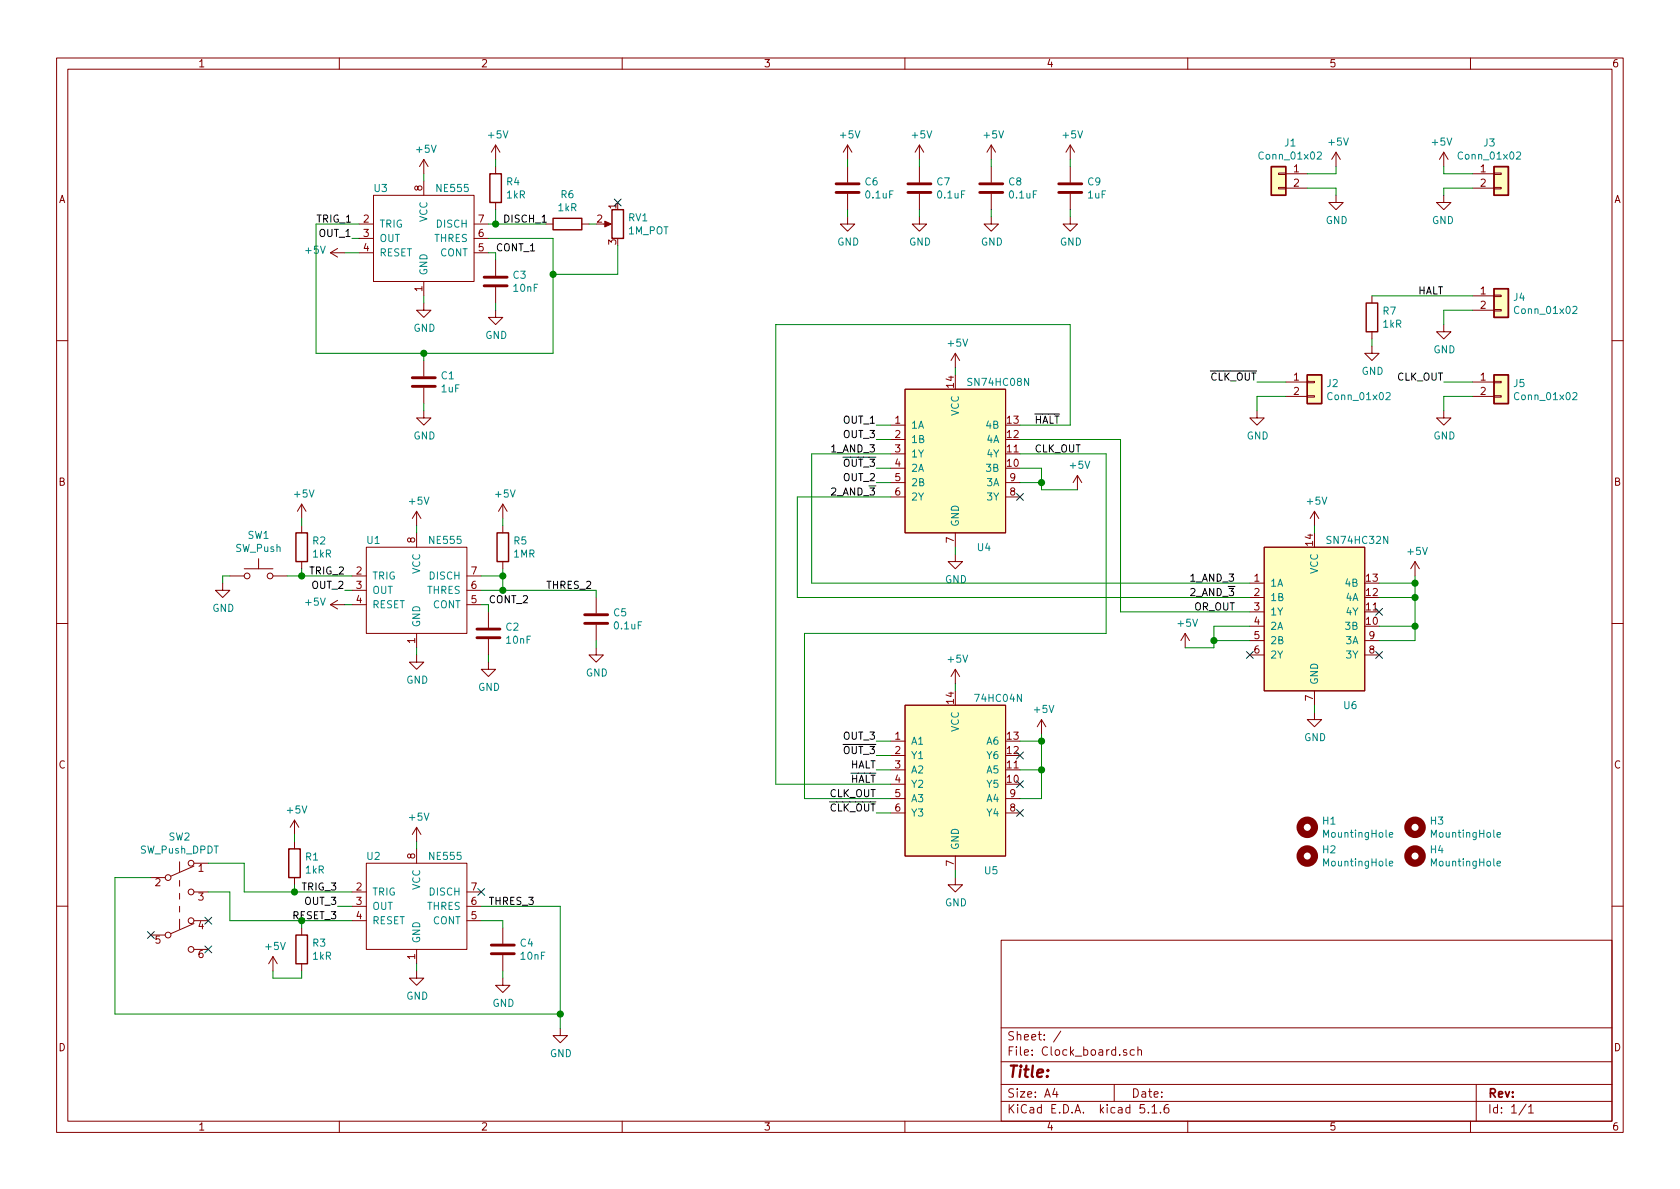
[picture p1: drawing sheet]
EESchema Schematic File Version 4
EELAYER 30 0
EELAYER END
$Descr A4 11693 8268
encoding utf-8
Sheet 1 1
Title ""
Date ""
Rev ""
Comp ""
Comment1 ""
Comment2 ""
Comment3 ""
Comment4 ""
$EndDescr
$Comp
L Chinesium:NE555 U3
U 1 1
P 2950 1650
F 0 "U3" H 2650 2000 50  0000 C CNN
F 1 "NE555" H 3150 2000 50  0000 C CNN
F 2 "Package_DIP:DIP-8_W7.62mm" H 2950 1650 50  0001 C CNN
F 3 "https://datasheet.lcsc.com/szlcsc/1912111437_HGSEMI-NE555N_C398063.pdf" H 2950 1650 50  0001 C CNN
F 4 "NE555N" H 2950 1650 50  0001 C CNN "Mfr Part #"
F 5 "LCSC" H 2950 1650 50  0001 C CNN "Supplier"
F 6 "C398063" H 2950 1650 50  0001 C CNN "Supplier Part #"
	1    2950 1650
	1    0    0    -1  
$EndComp
$Comp
L Connector_Generic:Conn_01x02 J1
U 1 1
P 8900 1200
F 0 "J1" H 8818 1417 50  0000 C CNN
F 1 "Conn_01x02" H 8818 1326 50  0000 C CNN
F 2 "Connector_PinHeader_2.54mm:PinHeader_1x02_P2.54mm_Vertical" H 8900 1200 50  0001 C CNN
F 3 "~" H 8900 1200 50  0001 C CNN
	1    8900 1200
	-1   0    0    -1  
$EndComp
$Comp
L power:+5V #PWR0101
U 1 1
P 9300 1150
F 0 "#PWR0101" H 9300 1000 50  0001 C CNN
F 1 "+5V" H 9315 1323 50  0000 C CNN
F 2 "" H 9300 1150 50  0001 C CNN
F 3 "" H 9300 1150 50  0001 C CNN
	1    9300 1150
	1    0    0    -1  
$EndComp
$Comp
L power:GND #PWR0102
U 1 1
P 9300 1350
F 0 "#PWR0102" H 9300 1100 50  0001 C CNN
F 1 "GND" H 9305 1177 50  0000 C CNN
F 2 "" H 9300 1350 50  0001 C CNN
F 3 "" H 9300 1350 50  0001 C CNN
	1    9300 1350
	1    0    0    -1  
$EndComp
Wire Wire Line
	9300 1350 9300 1300
Wire Wire Line
	9300 1300 9100 1300
Wire Wire Line
	9300 1150 9300 1200
Wire Wire Line
	9300 1200 9100 1200
$Comp
L power:+5V #PWR0103
U 1 1
P 2950 1200
F 0 "#PWR0103" H 2950 1050 50  0001 C CNN
F 1 "+5V" H 2965 1373 50  0000 C CNN
F 2 "" H 2950 1200 50  0001 C CNN
F 3 "" H 2950 1200 50  0001 C CNN
	1    2950 1200
	1    0    0    -1  
$EndComp
Wire Wire Line
	2950 1200 2950 1250
$Comp
L power:GND #PWR0104
U 1 1
P 2950 2100
F 0 "#PWR0104" H 2950 1850 50  0001 C CNN
F 1 "GND" H 2955 1927 50  0000 C CNN
F 2 "" H 2950 2100 50  0001 C CNN
F 3 "" H 2950 2100 50  0001 C CNN
	1    2950 2100
	1    0    0    -1  
$EndComp
Wire Wire Line
	2950 2100 2950 2050
Wire Wire Line
	10050 1200 10250 1200
Wire Wire Line
	10050 1150 10050 1200
Wire Wire Line
	10050 1300 10250 1300
Wire Wire Line
	10050 1350 10050 1300
$Comp
L power:GND #PWR0105
U 1 1
P 10050 1350
F 0 "#PWR0105" H 10050 1100 50  0001 C CNN
F 1 "GND" H 10055 1177 50  0000 C CNN
F 2 "" H 10050 1350 50  0001 C CNN
F 3 "" H 10050 1350 50  0001 C CNN
	1    10050 1350
	-1   0    0    -1  
$EndComp
$Comp
L power:+5V #PWR0106
U 1 1
P 10050 1150
F 0 "#PWR0106" H 10050 1000 50  0001 C CNN
F 1 "+5V" H 10065 1323 50  0000 C CNN
F 2 "" H 10050 1150 50  0001 C CNN
F 3 "" H 10050 1150 50  0001 C CNN
	1    10050 1150
	-1   0    0    -1  
$EndComp
$Comp
L Connector_Generic:Conn_01x02 J3
U 1 1
P 10450 1200
F 0 "J3" H 10368 1417 50  0000 C CNN
F 1 "Conn_01x02" H 10368 1326 50  0000 C CNN
F 2 "Connector_PinHeader_2.54mm:PinHeader_1x02_P2.54mm_Vertical" H 10450 1200 50  0001 C CNN
F 3 "~" H 10450 1200 50  0001 C CNN
	1    10450 1200
	1    0    0    -1  
$EndComp
$Comp
L power:+5V #PWR0107
U 1 1
P 2900 3650
F 0 "#PWR0107" H 2900 3500 50  0001 C CNN
F 1 "+5V" H 2915 3823 50  0000 C CNN
F 2 "" H 2900 3650 50  0001 C CNN
F 3 "" H 2900 3650 50  0001 C CNN
	1    2900 3650
	1    0    0    -1  
$EndComp
Wire Wire Line
	2900 3650 2900 3700
$Comp
L power:GND #PWR0108
U 1 1
P 2900 4550
F 0 "#PWR0108" H 2900 4300 50  0001 C CNN
F 1 "GND" H 2905 4377 50  0000 C CNN
F 2 "" H 2900 4550 50  0001 C CNN
F 3 "" H 2900 4550 50  0001 C CNN
	1    2900 4550
	1    0    0    -1  
$EndComp
Wire Wire Line
	2900 4550 2900 4500
$Comp
L power:+5V #PWR0109
U 1 1
P 2900 5850
F 0 "#PWR0109" H 2900 5700 50  0001 C CNN
F 1 "+5V" H 2915 6023 50  0000 C CNN
F 2 "" H 2900 5850 50  0001 C CNN
F 3 "" H 2900 5850 50  0001 C CNN
	1    2900 5850
	1    0    0    -1  
$EndComp
Wire Wire Line
	2900 5850 2900 5900
$Comp
L power:GND #PWR0110
U 1 1
P 2900 6750
F 0 "#PWR0110" H 2900 6500 50  0001 C CNN
F 1 "GND" H 2905 6577 50  0000 C CNN
F 2 "" H 2900 6750 50  0001 C CNN
F 3 "" H 2900 6750 50  0001 C CNN
	1    2900 6750
	1    0    0    -1  
$EndComp
Wire Wire Line
	2900 6750 2900 6700
Wire Wire Line
	2500 1550 2200 1550
Wire Wire Line
	2200 1550 2200 2450
Wire Wire Line
	2200 2450 2950 2450
Wire Wire Line
	3850 2450 3850 1900
Wire Wire Line
	3850 1650 3400 1650
$Comp
L Device:C C3
U 1 1
P 3450 1950
F 0 "C3" H 3565 1996 50  0000 L CNN
F 1 "10nF" H 3565 1905 50  0000 L CNN
F 2 "Capacitor_THT:C_Disc_D4.7mm_W2.5mm_P5.00mm" H 3488 1800 50  0001 C CNN
F 3 "~" H 3450 1950 50  0001 C CNN
F 4 "CD1H103KC94ER1D000" H 3450 1950 50  0001 C CNN "Mfr Part #"
F 5 "LCSC" H 3450 1950 50  0001 C CNN "Supplier"
F 6 "C263180" H 3450 1950 50  0001 C CNN "Supplier Part #"
	1    3450 1950
	1    0    0    -1  
$EndComp
Wire Wire Line
	3400 1750 3450 1750
Wire Wire Line
	3450 1750 3450 1800
$Comp
L power:GND #PWR0111
U 1 1
P 3450 2150
F 0 "#PWR0111" H 3450 1900 50  0001 C CNN
F 1 "GND" H 3455 1977 50  0000 C CNN
F 2 "" H 3450 2150 50  0001 C CNN
F 3 "" H 3450 2150 50  0001 C CNN
	1    3450 2150
	1    0    0    -1  
$EndComp
Wire Wire Line
	3450 2150 3450 2100
Text Label 3450 1750 0    50   ~ 0
CONT_1
Text Label 2200 1550 0    50   ~ 0
TRIG_1
Wire Wire Line
	2950 2500 2950 2450
Connection ~ 2950 2450
Wire Wire Line
	2950 2450 3850 2450
$Comp
L power:GND #PWR0112
U 1 1
P 2950 2850
F 0 "#PWR0112" H 2950 2600 50  0001 C CNN
F 1 "GND" H 2955 2677 50  0000 C CNN
F 2 "" H 2950 2850 50  0001 C CNN
F 3 "" H 2950 2850 50  0001 C CNN
	1    2950 2850
	1    0    0    -1  
$EndComp
Wire Wire Line
	2950 2850 2950 2800
$Comp
L Device:R R4
U 1 1
P 3450 1300
F 0 "R4" H 3520 1346 50  0000 L CNN
F 1 "1kR" H 3520 1255 50  0000 L CNN
F 2 "Resistor_THT:R_Axial_DIN0207_L6.3mm_D2.5mm_P7.62mm_Horizontal" V 3380 1300 50  0001 C CNN
F 3 "~" H 3450 1300 50  0001 C CNN
	1    3450 1300
	1    0    0    -1  
$EndComp
Wire Wire Line
	3400 1550 3450 1550
Wire Wire Line
	3450 1550 3450 1450
$Comp
L Device:R_POT RV1
U 1 1
P 4300 1550
F 0 "RV1" H 4230 1596 50  0000 R CNN
F 1 "1M_POT" H 4230 1505 50  0000 R CNN
F 2 "Potentiometer_THT:Potentiometer_Runtron_RM-065_Vertical" H 4300 1550 50  0001 C CNN
F 3 "~" H 4300 1550 50  0001 C CNN
	1    4300 1550
	-1   0    0    -1  
$EndComp
$Comp
L Device:R R6
U 1 1
P 3950 1550
F 0 "R6" V 3743 1550 50  0000 C CNN
F 1 "1kR" V 3834 1550 50  0000 C CNN
F 2 "Resistor_THT:R_Axial_DIN0207_L6.3mm_D2.5mm_P7.62mm_Horizontal" V 3880 1550 50  0001 C CNN
F 3 "~" H 3950 1550 50  0001 C CNN
	1    3950 1550
	0    1    1    0   
$EndComp
$Comp
L power:+5V #PWR0113
U 1 1
P 3450 1100
F 0 "#PWR0113" H 3450 950 50  0001 C CNN
F 1 "+5V" H 3465 1273 50  0000 C CNN
F 2 "" H 3450 1100 50  0001 C CNN
F 3 "" H 3450 1100 50  0001 C CNN
	1    3450 1100
	1    0    0    -1  
$EndComp
Wire Wire Line
	3450 1100 3450 1150
Text Label 3500 1550 0    50   ~ 0
DISCH_1
Connection ~ 3450 1550
Wire Wire Line
	3450 1550 3800 1550
Wire Wire Line
	4150 1550 4100 1550
NoConn ~ 4300 1400
Wire Wire Line
	3850 1900 4300 1900
Wire Wire Line
	4300 1900 4300 1700
Connection ~ 3850 1900
Wire Wire Line
	3850 1900 3850 1650
Text Label 2450 1650 2    50   ~ 0
OUT_1
Wire Wire Line
	2450 1650 2500 1650
$Comp
L power:+5V #PWR0114
U 1 1
P 2400 1750
F 0 "#PWR0114" H 2400 1600 50  0001 C CNN
F 1 "+5V" V 2415 1878 50  0000 L CNN
F 2 "" H 2400 1750 50  0001 C CNN
F 3 "" H 2400 1750 50  0001 C CNN
	1    2400 1750
	0    -1   -1   0   
$EndComp
Wire Wire Line
	2400 1750 2500 1750
$Comp
L Switch:SW_Push SW1
U 1 1
P 1800 4000
F 0 "SW1" H 1800 4285 50  0000 C CNN
F 1 "SW_Push" H 1800 4194 50  0000 C CNN
F 2 "Button_Switch_THT:SW_PUSH_6mm_H5mm" H 1800 4200 50  0001 C CNN
F 3 "~" H 1800 4200 50  0001 C CNN
	1    1800 4000
	1    0    0    -1  
$EndComp
$Comp
L Device:R R2
U 1 1
P 2100 3800
F 0 "R2" H 2170 3846 50  0000 L CNN
F 1 "1kR" H 2170 3755 50  0000 L CNN
F 2 "Resistor_THT:R_Axial_DIN0207_L6.3mm_D2.5mm_P7.62mm_Horizontal" V 2030 3800 50  0001 C CNN
F 3 "~" H 2100 3800 50  0001 C CNN
	1    2100 3800
	1    0    0    -1  
$EndComp
Text Label 2150 4000 0    50   ~ 0
TRIG_2
Wire Wire Line
	2450 4000 2100 4000
Wire Wire Line
	2100 3950 2100 4000
Connection ~ 2100 4000
Wire Wire Line
	2100 4000 2000 4000
$Comp
L power:+5V #PWR0115
U 1 1
P 2100 3600
F 0 "#PWR0115" H 2100 3450 50  0001 C CNN
F 1 "+5V" H 2115 3773 50  0000 C CNN
F 2 "" H 2100 3600 50  0001 C CNN
F 3 "" H 2100 3600 50  0001 C CNN
	1    2100 3600
	1    0    0    -1  
$EndComp
Wire Wire Line
	2100 3600 2100 3650
Text Label 2400 4100 2    50   ~ 0
OUT_2
Wire Wire Line
	2400 4100 2450 4100
$Comp
L power:+5V #PWR0116
U 1 1
P 2400 4200
F 0 "#PWR0116" H 2400 4050 50  0001 C CNN
F 1 "+5V" V 2415 4328 50  0000 L CNN
F 2 "" H 2400 4200 50  0001 C CNN
F 3 "" H 2400 4200 50  0001 C CNN
	1    2400 4200
	0    -1   -1   0   
$EndComp
Wire Wire Line
	2400 4200 2450 4200
Wire Wire Line
	3350 4200 3400 4200
Wire Wire Line
	3400 4200 3400 4250
$Comp
L power:GND #PWR0117
U 1 1
P 3400 4600
F 0 "#PWR0117" H 3400 4350 50  0001 C CNN
F 1 "GND" H 3405 4427 50  0000 C CNN
F 2 "" H 3400 4600 50  0001 C CNN
F 3 "" H 3400 4600 50  0001 C CNN
	1    3400 4600
	1    0    0    -1  
$EndComp
Wire Wire Line
	3400 4600 3400 4550
Text Label 3400 4200 0    50   ~ 0
CONT_2
$Comp
L power:GND #PWR0118
U 1 1
P 1550 4050
F 0 "#PWR0118" H 1550 3800 50  0001 C CNN
F 1 "GND" H 1555 3877 50  0000 C CNN
F 2 "" H 1550 4050 50  0001 C CNN
F 3 "" H 1550 4050 50  0001 C CNN
	1    1550 4050
	1    0    0    -1  
$EndComp
Wire Wire Line
	1550 4050 1550 4000
Wire Wire Line
	1550 4000 1600 4000
Wire Wire Line
	3350 4100 3500 4100
Wire Wire Line
	4150 4100 4150 4150
$Comp
L power:GND #PWR0119
U 1 1
P 4150 4500
F 0 "#PWR0119" H 4150 4250 50  0001 C CNN
F 1 "GND" H 4155 4327 50  0000 C CNN
F 2 "" H 4150 4500 50  0001 C CNN
F 3 "" H 4150 4500 50  0001 C CNN
	1    4150 4500
	1    0    0    -1  
$EndComp
Wire Wire Line
	4150 4500 4150 4450
Text Label 3800 4100 0    50   ~ 0
THRES_2
Wire Wire Line
	3350 4000 3500 4000
Wire Wire Line
	3500 4000 3500 4100
Connection ~ 3500 4100
Wire Wire Line
	3500 4100 4150 4100
$Comp
L Device:R R5
U 1 1
P 3500 3800
F 0 "R5" H 3570 3846 50  0000 L CNN
F 1 "1MR" H 3570 3755 50  0000 L CNN
F 2 "Resistor_THT:R_Axial_DIN0207_L6.3mm_D2.5mm_P7.62mm_Horizontal" V 3430 3800 50  0001 C CNN
F 3 "~" H 3500 3800 50  0001 C CNN
	1    3500 3800
	1    0    0    -1  
$EndComp
Wire Wire Line
	3500 4000 3500 3950
Connection ~ 3500 4000
$Comp
L power:+5V #PWR0120
U 1 1
P 3500 3600
F 0 "#PWR0120" H 3500 3450 50  0001 C CNN
F 1 "+5V" H 3515 3773 50  0000 C CNN
F 2 "" H 3500 3600 50  0001 C CNN
F 3 "" H 3500 3600 50  0001 C CNN
	1    3500 3600
	1    0    0    -1  
$EndComp
Wire Wire Line
	3500 3600 3500 3650
Text Label 2350 6300 2    50   ~ 0
OUT_3
Wire Wire Line
	2350 6300 2450 6300
$Comp
L power:GND #PWR0121
U 1 1
P 3500 6800
F 0 "#PWR0121" H 3500 6550 50  0001 C CNN
F 1 "GND" H 3505 6627 50  0000 C CNN
F 2 "" H 3500 6800 50  0001 C CNN
F 3 "" H 3500 6800 50  0001 C CNN
	1    3500 6800
	1    0    0    -1  
$EndComp
Wire Wire Line
	3500 6800 3500 6750
Wire Wire Line
	3500 6450 3500 6400
Wire Wire Line
	3500 6400 3350 6400
Text Label 2350 6400 2    50   ~ 0
RESET_3
Text Label 2350 6200 2    50   ~ 0
TRIG_3
Wire Wire Line
	3350 6300 3900 6300
Wire Wire Line
	3900 6300 3900 7050
Text Label 3400 6300 0    50   ~ 0
THRES_3
NoConn ~ 3350 6200
$Comp
L Device:R R3
U 1 1
P 2100 6600
F 0 "R3" H 2170 6646 50  0000 L CNN
F 1 "1kR" H 2170 6555 50  0000 L CNN
F 2 "Resistor_THT:R_Axial_DIN0207_L6.3mm_D2.5mm_P7.62mm_Horizontal" V 2030 6600 50  0001 C CNN
F 3 "~" H 2100 6600 50  0001 C CNN
	1    2100 6600
	1    0    0    -1  
$EndComp
$Comp
L Device:R R1
U 1 1
P 2050 6000
F 0 "R1" H 2120 6046 50  0000 L CNN
F 1 "1kR" H 2120 5955 50  0000 L CNN
F 2 "Resistor_THT:R_Axial_DIN0207_L6.3mm_D2.5mm_P7.62mm_Horizontal" V 1980 6000 50  0001 C CNN
F 3 "~" H 2050 6000 50  0001 C CNN
	1    2050 6000
	1    0    0    -1  
$EndComp
Connection ~ 2050 6200
Wire Wire Line
	2050 6200 2450 6200
Wire Wire Line
	2050 6150 2050 6200
Wire Wire Line
	2100 6450 2100 6400
Connection ~ 2100 6400
Wire Wire Line
	2100 6400 2450 6400
$Comp
L power:+5V #PWR0122
U 1 1
P 1900 6750
F 0 "#PWR0122" H 1900 6600 50  0001 C CNN
F 1 "+5V" H 1915 6923 50  0000 C CNN
F 2 "" H 1900 6750 50  0001 C CNN
F 3 "" H 1900 6750 50  0001 C CNN
	1    1900 6750
	1    0    0    -1  
$EndComp
Wire Wire Line
	1900 6750 1900 6800
Wire Wire Line
	1900 6800 2100 6800
Wire Wire Line
	2100 6800 2100 6750
$Comp
L power:+5V #PWR0123
U 1 1
P 2050 5800
F 0 "#PWR0123" H 2050 5650 50  0001 C CNN
F 1 "+5V" H 2065 5973 50  0000 C CNN
F 2 "" H 2050 5800 50  0001 C CNN
F 3 "" H 2050 5800 50  0001 C CNN
	1    2050 5800
	1    0    0    -1  
$EndComp
Wire Wire Line
	2050 5800 2050 5850
Text Label 6100 2950 2    50   ~ 0
OUT_1
$Comp
L Logic:SN74HC08N U4
U 1 1
P 6650 3350
F 0 "U4" H 6850 2900 50  0000 C CNN
F 1 "SN74HC08N" H 6950 4050 50  0000 C CNN
F 2 "Package_DIP:DIP-14_W7.62mm" H 6650 3350 50  0001 C CNN
F 3 "https://datasheet.lcsc.com/szlcsc/1810081044_Texas-Instruments-SN74HC08N_C2887.pdf" H 6650 3350 50  0001 C CNN
F 4 "SN74HC08N" H 6650 3350 50  0001 C CNN "Mfr Part #"
F 5 "LCSC" H 6650 3350 50  0001 C CNN "Supplier"
F 6 "C2887" H 6650 3350 50  0001 C CNN "Supplier Part #"
	1    6650 3350
	1    0    0    -1  
$EndComp
$Comp
L Logic:SN74HC32N U6
U 1 1
P 9150 4450
F 0 "U6" H 9400 4000 50  0000 C CNN
F 1 "SN74HC32N" H 9450 5150 50  0000 C CNN
F 2 "Package_DIP:DIP-14_W7.62mm" H 9150 4450 50  0001 C CNN
F 3 "https://datasheet.lcsc.com/szlcsc/1810201813_Texas-Instruments-SN74HC32N_C2894.pdf" H 9150 4450 50  0001 C CNN
F 4 "SN74HC32N" H 9150 4450 50  0001 C CNN "Mfr Part #"
F 5 "LCSC" H 9150 4450 50  0001 C CNN "Supplier"
F 6 "C2894" H 9150 4450 50  0001 C CNN "Supplier Part #"
	1    9150 4450
	1    0    0    -1  
$EndComp
Wire Wire Line
	6100 2950 6200 2950
Wire Wire Line
	6100 3050 6200 3050
$Comp
L power:+5V #PWR0124
U 1 1
P 6650 2550
F 0 "#PWR0124" H 6650 2400 50  0001 C CNN
F 1 "+5V" H 6665 2723 50  0000 C CNN
F 2 "" H 6650 2550 50  0001 C CNN
F 3 "" H 6650 2550 50  0001 C CNN
	1    6650 2550
	1    0    0    -1  
$EndComp
Wire Wire Line
	6650 2550 6650 2600
$Comp
L power:GND #PWR0125
U 1 1
P 6650 3850
F 0 "#PWR0125" H 6650 3600 50  0001 C CNN
F 1 "GND" H 6655 3677 50  0000 C CNN
F 2 "" H 6650 3850 50  0001 C CNN
F 3 "" H 6650 3850 50  0001 C CNN
	1    6650 3850
	1    0    0    -1  
$EndComp
Wire Wire Line
	6650 3850 6650 3800
$Comp
L power:GND #PWR0126
U 1 1
P 6650 6100
F 0 "#PWR0126" H 6650 5850 50  0001 C CNN
F 1 "GND" H 6655 5927 50  0000 C CNN
F 2 "" H 6650 6100 50  0001 C CNN
F 3 "" H 6650 6100 50  0001 C CNN
	1    6650 6100
	1    0    0    -1  
$EndComp
Wire Wire Line
	6650 6100 6650 6050
$Comp
L power:+5V #PWR0127
U 1 1
P 6650 4750
F 0 "#PWR0127" H 6650 4600 50  0001 C CNN
F 1 "+5V" H 6665 4923 50  0000 C CNN
F 2 "" H 6650 4750 50  0001 C CNN
F 3 "" H 6650 4750 50  0001 C CNN
	1    6650 4750
	1    0    0    -1  
$EndComp
Wire Wire Line
	6650 4750 6650 4800
$Comp
L Device:C C6
U 1 1
P 5900 1300
F 0 "C6" H 6015 1346 50  0000 L CNN
F 1 "0.1uF" H 6015 1255 50  0000 L CNN
F 2 "Capacitor_THT:C_Disc_D4.7mm_W2.5mm_P5.00mm" H 5938 1150 50  0001 C CNN
F 3 "~" H 5900 1300 50  0001 C CNN
F 4 "CD1H104MC9BEF4D000" H 5900 1300 50  0001 C CNN "Mfr Part #"
F 5 "LCSC" H 5900 1300 50  0001 C CNN "Supplier"
F 6 "C263185" H 5900 1300 50  0001 C CNN "Supplier Part #"
	1    5900 1300
	1    0    0    -1  
$EndComp
$Comp
L power:+5V #PWR0128
U 1 1
P 5900 1100
F 0 "#PWR0128" H 5900 950 50  0001 C CNN
F 1 "+5V" H 5915 1273 50  0000 C CNN
F 2 "" H 5900 1100 50  0001 C CNN
F 3 "" H 5900 1100 50  0001 C CNN
	1    5900 1100
	1    0    0    -1  
$EndComp
$Comp
L power:GND #PWR0129
U 1 1
P 5900 1500
F 0 "#PWR0129" H 5900 1250 50  0001 C CNN
F 1 "GND" H 5905 1327 50  0000 C CNN
F 2 "" H 5900 1500 50  0001 C CNN
F 3 "" H 5900 1500 50  0001 C CNN
	1    5900 1500
	1    0    0    -1  
$EndComp
Wire Wire Line
	5900 1500 5900 1450
Wire Wire Line
	5900 1150 5900 1100
$Comp
L power:+5V #PWR0130
U 1 1
P 6400 1100
F 0 "#PWR0130" H 6400 950 50  0001 C CNN
F 1 "+5V" H 6415 1273 50  0000 C CNN
F 2 "" H 6400 1100 50  0001 C CNN
F 3 "" H 6400 1100 50  0001 C CNN
	1    6400 1100
	1    0    0    -1  
$EndComp
$Comp
L power:GND #PWR0131
U 1 1
P 6400 1500
F 0 "#PWR0131" H 6400 1250 50  0001 C CNN
F 1 "GND" H 6405 1327 50  0000 C CNN
F 2 "" H 6400 1500 50  0001 C CNN
F 3 "" H 6400 1500 50  0001 C CNN
	1    6400 1500
	1    0    0    -1  
$EndComp
Wire Wire Line
	6400 1500 6400 1450
Wire Wire Line
	6400 1150 6400 1100
$Comp
L power:+5V #PWR0132
U 1 1
P 6900 1100
F 0 "#PWR0132" H 6900 950 50  0001 C CNN
F 1 "+5V" H 6915 1273 50  0000 C CNN
F 2 "" H 6900 1100 50  0001 C CNN
F 3 "" H 6900 1100 50  0001 C CNN
	1    6900 1100
	1    0    0    -1  
$EndComp
$Comp
L power:GND #PWR0133
U 1 1
P 6900 1500
F 0 "#PWR0133" H 6900 1250 50  0001 C CNN
F 1 "GND" H 6905 1327 50  0000 C CNN
F 2 "" H 6900 1500 50  0001 C CNN
F 3 "" H 6900 1500 50  0001 C CNN
	1    6900 1500
	1    0    0    -1  
$EndComp
Wire Wire Line
	6900 1500 6900 1450
Wire Wire Line
	6900 1150 6900 1100
$Comp
L power:+5V #PWR0134
U 1 1
P 9150 3650
F 0 "#PWR0134" H 9150 3500 50  0001 C CNN
F 1 "+5V" H 9165 3823 50  0000 C CNN
F 2 "" H 9150 3650 50  0001 C CNN
F 3 "" H 9150 3650 50  0001 C CNN
	1    9150 3650
	1    0    0    -1  
$EndComp
Wire Wire Line
	9150 3700 9150 3650
$Comp
L power:GND #PWR0135
U 1 1
P 9150 4950
F 0 "#PWR0135" H 9150 4700 50  0001 C CNN
F 1 "GND" H 9155 4777 50  0000 C CNN
F 2 "" H 9150 4950 50  0001 C CNN
F 3 "" H 9150 4950 50  0001 C CNN
	1    9150 4950
	1    0    0    -1  
$EndComp
Wire Wire Line
	9150 4950 9150 4900
Text Label 6100 3150 2    50   ~ 0
1_AND_3
$Comp
L Logic:74HC04N U5
U 1 1
P 6650 5400
F 0 "U5" H 6900 4750 50  0000 C CNN
F 1 "74HC04N" H 6950 5950 50  0000 C CNN
F 2 "Package_DIP:DIP-14_W7.62mm" H 6400 4650 50  0001 C CNN
F 3 "https://datasheet.lcsc.com/szlcsc/2004021807_HGSEMI-74HC04N_C507192.pdf" H 6400 4650 50  0001 C CNN
F 4 "74HC04N" H 6650 5400 50  0001 C CNN "Mfr Part #"
F 5 "LCSC" H 6650 5400 50  0001 C CNN "Supplier"
F 6 "C507192" H 6650 5400 50  0001 C CNN "Supplier Part #"
	1    6650 5400
	1    0    0    -1  
$EndComp
Wire Wire Line
	6100 3350 6200 3350
Wire Wire Line
	6100 3250 6200 3250
Text Label 6100 3050 2    50   ~ 0
OUT_3
Text Label 6100 5150 2    50   ~ 0
OUT_3
Wire Wire Line
	6100 5150 6200 5150
Text Label 6100 5250 2    50   ~ 0
~OUT_3
Wire Wire Line
	6100 5250 6200 5250
Text Label 6100 3250 2    50   ~ 0
~OUT_3
Text Label 6100 3350 2    50   ~ 0
OUT_2
Text Label 6100 3450 2    50   ~ 0
2_AND_~3
Text Label 8600 4050 2    50   ~ 0
1_AND_3
Text Label 8600 4150 2    50   ~ 0
2_AND_~3
Text Label 8600 4250 2    50   ~ 0
OR_OUT
Wire Wire Line
	5650 3150 5650 4050
Wire Wire Line
	5650 3150 6200 3150
Wire Wire Line
	5650 4050 8700 4050
Wire Wire Line
	5550 4150 5550 3450
Wire Wire Line
	5550 3450 6200 3450
Wire Wire Line
	5550 4150 8700 4150
$Comp
L Connector_Generic:Conn_01x02 J4
U 1 1
P 10450 2050
F 0 "J4" H 10530 2042 50  0000 L CNN
F 1 "Conn_01x02" H 10530 1951 50  0000 L CNN
F 2 "Connector_PinHeader_2.54mm:PinHeader_1x02_P2.54mm_Vertical" H 10450 2050 50  0001 C CNN
F 3 "~" H 10450 2050 50  0001 C CNN
	1    10450 2050
	1    0    0    -1  
$EndComp
$Comp
L power:GND #PWR0136
U 1 1
P 10050 2250
F 0 "#PWR0136" H 10050 2000 50  0001 C CNN
F 1 "GND" H 10055 2077 50  0000 C CNN
F 2 "" H 10050 2250 50  0001 C CNN
F 3 "" H 10050 2250 50  0001 C CNN
	1    10050 2250
	1    0    0    -1  
$EndComp
Wire Wire Line
	10050 2250 10050 2150
Wire Wire Line
	10050 2150 10250 2150
Text Label 10050 2050 2    50   ~ 0
HALT
Text Label 6100 5350 2    50   ~ 0
HALT
Text Label 6100 5450 2    50   ~ 0
~HALT
Wire Wire Line
	6100 5350 6200 5350
Wire Wire Line
	7800 4250 7800 3050
Wire Wire Line
	7800 3050 7100 3050
Wire Wire Line
	7800 4250 8700 4250
Text Label 7200 2950 0    50   ~ 0
~HALT
Wire Wire Line
	5400 5450 5400 2250
Wire Wire Line
	7450 2250 7450 2950
Wire Wire Line
	5400 5450 6200 5450
Wire Wire Line
	7100 2950 7450 2950
Wire Wire Line
	5400 2250 7450 2250
Text Label 7200 3150 0    50   ~ 0
CLK_OUT
Text Label 6100 5550 2    50   ~ 0
CLK_OUT
Text Label 6100 5650 2    50   ~ 0
~CLK_OUT
Wire Wire Line
	6100 5650 6200 5650
Wire Wire Line
	5600 5550 5600 4400
Wire Wire Line
	5600 4400 7700 4400
Wire Wire Line
	7700 4400 7700 3150
Wire Wire Line
	7100 3150 7700 3150
Wire Wire Line
	5600 5550 6200 5550
$Comp
L Connector_Generic:Conn_01x02 J5
U 1 1
P 10450 2650
F 0 "J5" H 10530 2642 50  0000 L CNN
F 1 "Conn_01x02" H 10530 2551 50  0000 L CNN
F 2 "Connector_PinHeader_2.54mm:PinHeader_1x02_P2.54mm_Vertical" H 10450 2650 50  0001 C CNN
F 3 "~" H 10450 2650 50  0001 C CNN
	1    10450 2650
	1    0    0    -1  
$EndComp
Text Label 10050 2650 2    50   ~ 0
CLK_OUT
$Comp
L power:GND #PWR0137
U 1 1
P 10050 2850
F 0 "#PWR0137" H 10050 2600 50  0001 C CNN
F 1 "GND" H 10055 2677 50  0000 C CNN
F 2 "" H 10050 2850 50  0001 C CNN
F 3 "" H 10050 2850 50  0001 C CNN
	1    10050 2850
	1    0    0    -1  
$EndComp
Wire Wire Line
	10050 2850 10050 2750
Wire Wire Line
	10050 2750 10250 2750
Wire Wire Line
	10250 2650 10050 2650
$Comp
L Connector_Generic:Conn_01x02 J2
U 1 1
P 9150 2650
F 0 "J2" H 9230 2642 50  0000 L CNN
F 1 "Conn_01x02" H 9230 2551 50  0000 L CNN
F 2 "Connector_PinHeader_2.54mm:PinHeader_1x02_P2.54mm_Vertical" H 9150 2650 50  0001 C CNN
F 3 "~" H 9150 2650 50  0001 C CNN
	1    9150 2650
	1    0    0    -1  
$EndComp
Text Label 8750 2650 2    50   ~ 0
~CLK_OUT
$Comp
L power:GND #PWR0138
U 1 1
P 8750 2850
F 0 "#PWR0138" H 8750 2600 50  0001 C CNN
F 1 "GND" H 8755 2677 50  0000 C CNN
F 2 "" H 8750 2850 50  0001 C CNN
F 3 "" H 8750 2850 50  0001 C CNN
	1    8750 2850
	1    0    0    -1  
$EndComp
Wire Wire Line
	8750 2850 8750 2750
Wire Wire Line
	8750 2750 8950 2750
Wire Wire Line
	8950 2650 8750 2650
$Comp
L power:+5V #PWR0139
U 1 1
P 7500 3400
F 0 "#PWR0139" H 7500 3250 50  0001 C CNN
F 1 "+5V" H 7515 3573 50  0000 C CNN
F 2 "" H 7500 3400 50  0001 C CNN
F 3 "" H 7500 3400 50  0001 C CNN
	1    7500 3400
	1    0    0    -1  
$EndComp
Wire Wire Line
	7100 3250 7250 3250
Wire Wire Line
	7250 3250 7250 3350
Wire Wire Line
	7250 3400 7500 3400
Wire Wire Line
	7100 3350 7250 3350
Connection ~ 7250 3350
Wire Wire Line
	7250 3350 7250 3400
NoConn ~ 7100 3450
NoConn ~ 7100 5250
NoConn ~ 7100 5450
NoConn ~ 7100 5650
$Comp
L power:+5V #PWR0140
U 1 1
P 7250 5100
F 0 "#PWR0140" H 7250 4950 50  0001 C CNN
F 1 "+5V" H 7265 5273 50  0000 C CNN
F 2 "" H 7250 5100 50  0001 C CNN
F 3 "" H 7250 5100 50  0001 C CNN
	1    7250 5100
	1    0    0    -1  
$EndComp
Wire Wire Line
	7100 5150 7250 5150
Wire Wire Line
	7250 5150 7250 5100
Wire Wire Line
	7250 5150 7250 5350
Wire Wire Line
	7250 5350 7100 5350
Connection ~ 7250 5150
Wire Wire Line
	7250 5350 7250 5550
Wire Wire Line
	7250 5550 7100 5550
Connection ~ 7250 5350
$Comp
L power:+5V #PWR0141
U 1 1
P 8250 4500
F 0 "#PWR0141" H 8250 4350 50  0001 C CNN
F 1 "+5V" H 8265 4673 50  0000 C CNN
F 2 "" H 8250 4500 50  0001 C CNN
F 3 "" H 8250 4500 50  0001 C CNN
	1    8250 4500
	1    0    0    -1  
$EndComp
Wire Wire Line
	8250 4500 8450 4500
Wire Wire Line
	8450 4500 8450 4450
Wire Wire Line
	8450 4350 8700 4350
Wire Wire Line
	8700 4450 8450 4450
Connection ~ 8450 4450
Wire Wire Line
	8450 4450 8450 4350
$Comp
L power:+5V #PWR0142
U 1 1
P 9850 4000
F 0 "#PWR0142" H 9850 3850 50  0001 C CNN
F 1 "+5V" H 9865 4173 50  0000 C CNN
F 2 "" H 9850 4000 50  0001 C CNN
F 3 "" H 9850 4000 50  0001 C CNN
	1    9850 4000
	1    0    0    -1  
$EndComp
Wire Wire Line
	9600 4050 9850 4050
Wire Wire Line
	9850 4050 9850 4000
Wire Wire Line
	9600 4150 9850 4150
Wire Wire Line
	9850 4150 9850 4050
Connection ~ 9850 4050
Wire Wire Line
	9850 4150 9850 4350
Wire Wire Line
	9850 4350 9600 4350
Connection ~ 9850 4150
Wire Wire Line
	9850 4350 9850 4450
Wire Wire Line
	9850 4450 9600 4450
Connection ~ 9850 4350
NoConn ~ 9600 4250
NoConn ~ 9600 4550
NoConn ~ 8700 4550
$Comp
L Device:C C9
U 1 1
P 7450 1300
F 0 "C9" H 7565 1346 50  0000 L CNN
F 1 "1uF" H 7565 1255 50  0000 L CNN
F 2 "Capacitor_THT:C_Disc_D4.7mm_W2.5mm_P5.00mm" H 7488 1150 50  0001 C CNN
F 3 "~" H 7450 1300 50  0001 C CNN
F 4 "CD1H105MC9BEF4E000" H 7450 1300 50  0001 C CNN "Mfr Part #"
F 5 "LCSC" H 7450 1300 50  0001 C CNN "Supplier"
F 6 "C263189" H 7450 1300 50  0001 C CNN "Supplier Part #"
	1    7450 1300
	1    0    0    -1  
$EndComp
$Comp
L power:+5V #PWR0143
U 1 1
P 7450 1100
F 0 "#PWR0143" H 7450 950 50  0001 C CNN
F 1 "+5V" H 7465 1273 50  0000 C CNN
F 2 "" H 7450 1100 50  0001 C CNN
F 3 "" H 7450 1100 50  0001 C CNN
	1    7450 1100
	1    0    0    -1  
$EndComp
Wire Wire Line
	7450 1100 7450 1150
$Comp
L power:GND #PWR0144
U 1 1
P 7450 1500
F 0 "#PWR0144" H 7450 1250 50  0001 C CNN
F 1 "GND" H 7455 1327 50  0000 C CNN
F 2 "" H 7450 1500 50  0001 C CNN
F 3 "" H 7450 1500 50  0001 C CNN
	1    7450 1500
	1    0    0    -1  
$EndComp
Wire Wire Line
	7450 1450 7450 1500
$Comp
L Device:C C1
U 1 1
P 2950 2650
F 0 "C1" H 3065 2696 50  0000 L CNN
F 1 "1uF" H 3065 2605 50  0000 L CNN
F 2 "Capacitor_THT:C_Disc_D4.7mm_W2.5mm_P5.00mm" H 2988 2500 50  0001 C CNN
F 3 "~" H 2950 2650 50  0001 C CNN
F 4 "CD1H105MC9BEF4E000" H 2950 2650 50  0001 C CNN "Mfr Part #"
F 5 "LCSC" H 2950 2650 50  0001 C CNN "Supplier"
F 6 "C263189" H 2950 2650 50  0001 C CNN "Supplier Part #"
	1    2950 2650
	1    0    0    -1  
$EndComp
$Comp
L Device:C C7
U 1 1
P 6400 1300
F 0 "C7" H 6515 1346 50  0000 L CNN
F 1 "0.1uF" H 6515 1255 50  0000 L CNN
F 2 "Capacitor_THT:C_Disc_D4.7mm_W2.5mm_P5.00mm" H 6438 1150 50  0001 C CNN
F 3 "~" H 6400 1300 50  0001 C CNN
F 4 "CD1H104MC9BEF4D000" H 6400 1300 50  0001 C CNN "Mfr Part #"
F 5 "LCSC" H 6400 1300 50  0001 C CNN "Supplier"
F 6 "C263185" H 6400 1300 50  0001 C CNN "Supplier Part #"
	1    6400 1300
	1    0    0    -1  
$EndComp
$Comp
L Device:C C8
U 1 1
P 6900 1300
F 0 "C8" H 7015 1346 50  0000 L CNN
F 1 "0.1uF" H 7015 1255 50  0000 L CNN
F 2 "Capacitor_THT:C_Disc_D4.7mm_W2.5mm_P5.00mm" H 6938 1150 50  0001 C CNN
F 3 "~" H 6900 1300 50  0001 C CNN
F 4 "CD1H104MC9BEF4D000" H 6900 1300 50  0001 C CNN "Mfr Part #"
F 5 "LCSC" H 6900 1300 50  0001 C CNN "Supplier"
F 6 "C263185" H 6900 1300 50  0001 C CNN "Supplier Part #"
	1    6900 1300
	1    0    0    -1  
$EndComp
$Comp
L Device:C C5
U 1 1
P 4150 4300
F 0 "C5" H 4265 4346 50  0000 L CNN
F 1 "0.1uF" H 4265 4255 50  0000 L CNN
F 2 "Capacitor_THT:C_Disc_D4.7mm_W2.5mm_P5.00mm" H 4188 4150 50  0001 C CNN
F 3 "~" H 4150 4300 50  0001 C CNN
F 4 "CD1H104MC9BEF4D000" H 4150 4300 50  0001 C CNN "Mfr Part #"
F 5 "LCSC" H 4150 4300 50  0001 C CNN "Supplier"
F 6 "C263185" H 4150 4300 50  0001 C CNN "Supplier Part #"
	1    4150 4300
	1    0    0    -1  
$EndComp
$Comp
L Device:C C2
U 1 1
P 3400 4400
F 0 "C2" H 3515 4446 50  0000 L CNN
F 1 "10nF" H 3515 4355 50  0000 L CNN
F 2 "Capacitor_THT:C_Disc_D4.7mm_W2.5mm_P5.00mm" H 3438 4250 50  0001 C CNN
F 3 "~" H 3400 4400 50  0001 C CNN
F 4 "CD1H103KC94ER1D000" H 3400 4400 50  0001 C CNN "Mfr Part #"
F 5 "LCSC" H 3400 4400 50  0001 C CNN "Supplier"
F 6 "C263180" H 3400 4400 50  0001 C CNN "Supplier Part #"
	1    3400 4400
	1    0    0    -1  
$EndComp
$Comp
L Device:C C4
U 1 1
P 3500 6600
F 0 "C4" H 3615 6646 50  0000 L CNN
F 1 "10nF" H 3615 6555 50  0000 L CNN
F 2 "Capacitor_THT:C_Disc_D4.7mm_W2.5mm_P5.00mm" H 3538 6450 50  0001 C CNN
F 3 "~" H 3500 6600 50  0001 C CNN
F 4 "CD1H103KC94ER1D000" H 3500 6600 50  0001 C CNN "Mfr Part #"
F 5 "LCSC" H 3500 6600 50  0001 C CNN "Supplier"
F 6 "C263180" H 3500 6600 50  0001 C CNN "Supplier Part #"
	1    3500 6600
	1    0    0    -1  
$EndComp
$Comp
L Switch:SW_Push_DPDT SW2
U 1 1
P 1250 6300
F 0 "SW2" H 1250 6785 50  0000 C CNN
F 1 "SW_Push_DPDT" H 1250 6694 50  0000 C CNN
F 2 "chinesium:DPDT-Latching-PB12E06371" H 1250 6500 50  0001 C CNN
F 3 "https://datasheet.lcsc.com/szlcsc/1810231713_GANGYUAN-PB12E06371_C194402.pdf" H 1250 6500 50  0001 C CNN
F 4 "PB12E06371" H 1250 6300 50  0001 C CNN "Mfr Part #"
F 5 "LCSC" H 1250 6300 50  0001 C CNN "Supplier"
F 6 "C194402" H 1250 6300 50  0001 C CNN "Supplier Part #"
	1    1250 6300
	1    0    0    -1  
$EndComp
Wire Wire Line
	1600 6400 1600 6200
Wire Wire Line
	1600 6200 1450 6200
Wire Wire Line
	1600 6400 2100 6400
Wire Wire Line
	1700 6200 1700 6000
Wire Wire Line
	1700 6000 1450 6000
Wire Wire Line
	1050 6100 800  6100
Wire Wire Line
	800  6100 800  7050
Wire Wire Line
	800  7050 3900 7050
NoConn ~ 1450 6400
NoConn ~ 1450 6600
NoConn ~ 1050 6500
Wire Wire Line
	1700 6200 2050 6200
$Comp
L Chinesium:NE555 U1
U 1 1
P 2900 4100
F 0 "U1" H 2600 4450 50  0000 C CNN
F 1 "NE555" H 3100 4450 50  0000 C CNN
F 2 "Package_DIP:DIP-8_W7.62mm" H 2900 4100 50  0001 C CNN
F 3 "https://datasheet.lcsc.com/szlcsc/1912111437_HGSEMI-NE555N_C398063.pdf" H 2900 4100 50  0001 C CNN
F 4 "NE555N" H 2900 4100 50  0001 C CNN "Mfr Part #"
F 5 "LCSC" H 2900 4100 50  0001 C CNN "Supplier"
F 6 "C398063" H 2900 4100 50  0001 C CNN "Supplier Part #"
	1    2900 4100
	1    0    0    -1  
$EndComp
$Comp
L Chinesium:NE555 U2
U 1 1
P 2900 6300
F 0 "U2" H 2600 6650 50  0000 C CNN
F 1 "NE555" H 3100 6650 50  0000 C CNN
F 2 "Package_DIP:DIP-8_W7.62mm" H 2900 6300 50  0001 C CNN
F 3 "https://datasheet.lcsc.com/szlcsc/1912111437_HGSEMI-NE555N_C398063.pdf" H 2900 6300 50  0001 C CNN
F 4 "NE555N" H 2900 6300 50  0001 C CNN "Mfr Part #"
F 5 "LCSC" H 2900 6300 50  0001 C CNN "Supplier"
F 6 "C398063" H 2900 6300 50  0001 C CNN "Supplier Part #"
	1    2900 6300
	1    0    0    -1  
$EndComp
$Comp
L Mechanical:MountingHole H1
U 1 1
P 9100 5750
F 0 "H1" H 9200 5796 50  0000 L CNN
F 1 "MountingHole" H 9200 5705 50  0000 L CNN
F 2 "MountingHole:MountingHole_2.5mm" H 9100 5750 50  0001 C CNN
F 3 "~" H 9100 5750 50  0001 C CNN
	1    9100 5750
	1    0    0    -1  
$EndComp
$Comp
L Mechanical:MountingHole H3
U 1 1
P 9850 5750
F 0 "H3" H 9950 5796 50  0000 L CNN
F 1 "MountingHole" H 9950 5705 50  0000 L CNN
F 2 "MountingHole:MountingHole_2.5mm" H 9850 5750 50  0001 C CNN
F 3 "~" H 9850 5750 50  0001 C CNN
	1    9850 5750
	1    0    0    -1  
$EndComp
$Comp
L Mechanical:MountingHole H2
U 1 1
P 9100 5950
F 0 "H2" H 9200 5996 50  0000 L CNN
F 1 "MountingHole" H 9200 5905 50  0000 L CNN
F 2 "MountingHole:MountingHole_2.5mm" H 9100 5950 50  0001 C CNN
F 3 "~" H 9100 5950 50  0001 C CNN
	1    9100 5950
	1    0    0    -1  
$EndComp
$Comp
L Mechanical:MountingHole H4
U 1 1
P 9850 5950
F 0 "H4" H 9950 5996 50  0000 L CNN
F 1 "MountingHole" H 9950 5905 50  0000 L CNN
F 2 "MountingHole:MountingHole_2.5mm" H 9850 5950 50  0001 C CNN
F 3 "~" H 9850 5950 50  0001 C CNN
	1    9850 5950
	1    0    0    -1  
$EndComp
$Comp
L power:GND #PWR0145
U 1 1
P 3900 7150
F 0 "#PWR0145" H 3900 6900 50  0001 C CNN
F 1 "GND" H 3905 6977 50  0000 C CNN
F 2 "" H 3900 7150 50  0001 C CNN
F 3 "" H 3900 7150 50  0001 C CNN
	1    3900 7150
	1    0    0    -1  
$EndComp
Wire Wire Line
	3900 7150 3900 7050
Connection ~ 3900 7050
$Comp
L Device:R R7
U 1 1
P 9550 2200
F 0 "R7" H 9620 2246 50  0000 L CNN
F 1 "1kR" H 9620 2155 50  0000 L CNN
F 2 "Resistor_THT:R_Axial_DIN0207_L6.3mm_D2.5mm_P7.62mm_Horizontal" V 9480 2200 50  0001 C CNN
F 3 "~" H 9550 2200 50  0001 C CNN
	1    9550 2200
	1    0    0    -1  
$EndComp
$Comp
L power:GND #PWR0146
U 1 1
P 9550 2400
F 0 "#PWR0146" H 9550 2150 50  0001 C CNN
F 1 "GND" H 9555 2227 50  0000 C CNN
F 2 "" H 9550 2400 50  0001 C CNN
F 3 "" H 9550 2400 50  0001 C CNN
	1    9550 2400
	1    0    0    -1  
$EndComp
Wire Wire Line
	9550 2400 9550 2350
Wire Wire Line
	9550 2050 10250 2050
$EndSCHEMATC
